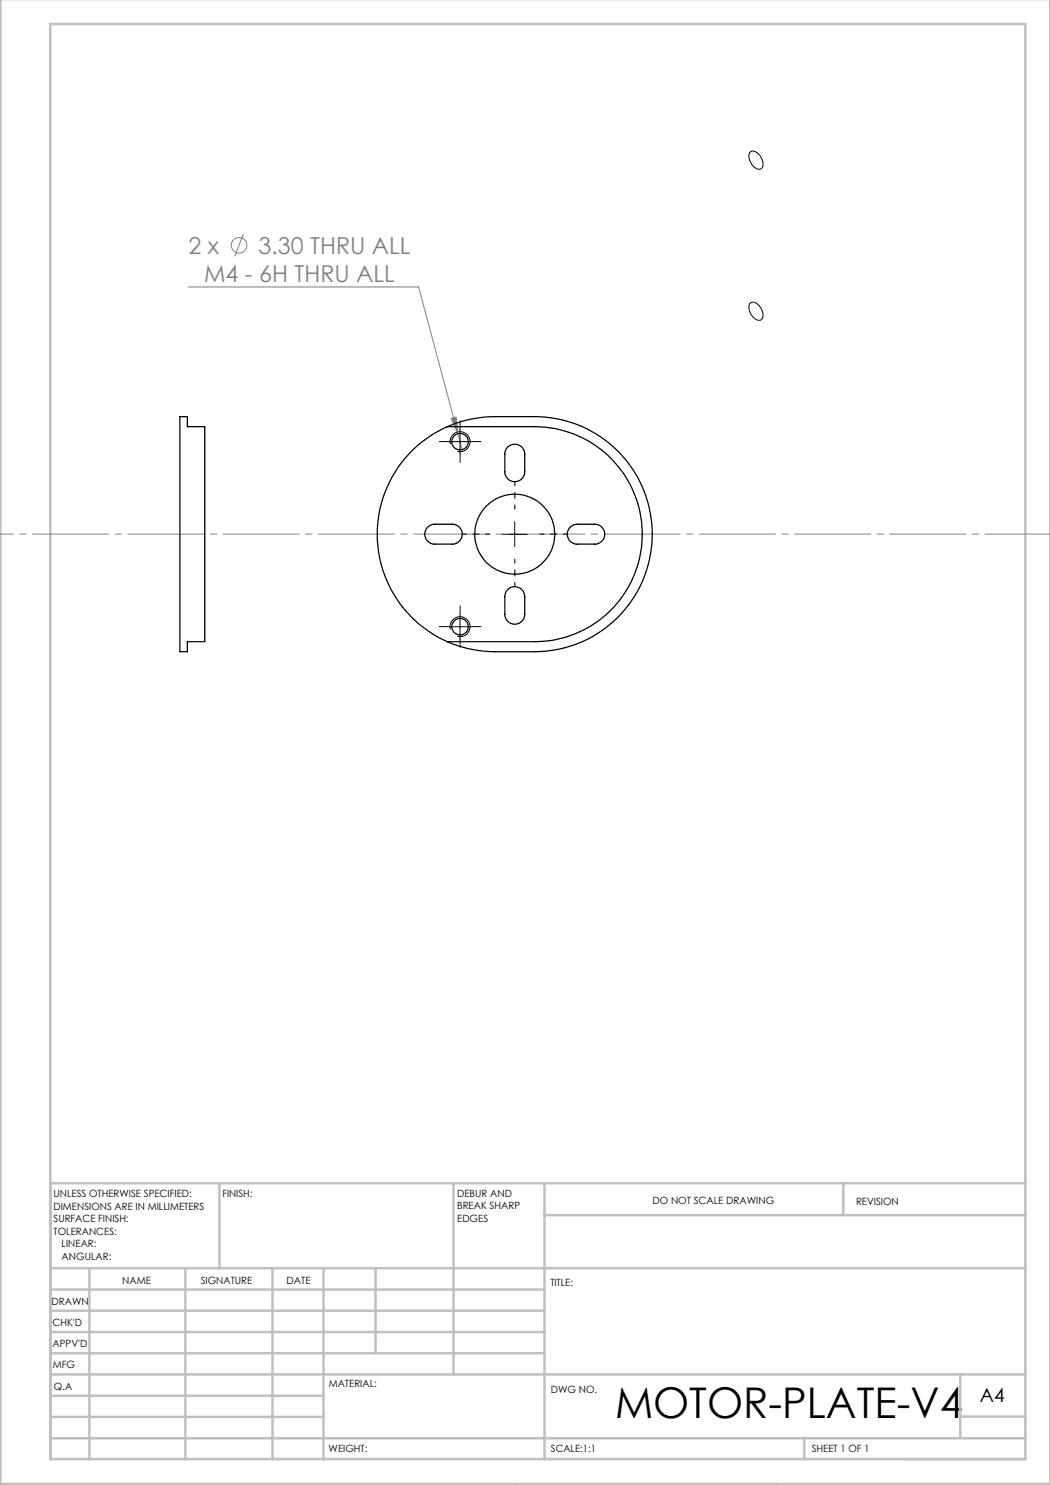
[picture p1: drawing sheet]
<svg xmlns="http://www.w3.org/2000/svg" width="210mm" height="297mm" viewBox="0 0 210 297" stroke-linecap="round" stroke-linejoin="round" font-family="sans-serif">
<g fill="none" stroke="#808080" stroke-width=".2">
<path d="M37.7 57.4h46l7.9 29.3M48.7 46.8l-1.8 4.5M90.2 83.7l1-.3 .4 3.3zM91.6 86.7l.8 3.2"/>
<circle cx="47.8" cy="49.1" r="1.55"/>
</g>
<path d="M150.2 30.3a1.84 1.84 0 0 1 2.1 1.4 1.45 1.45 0 0 1-.3 2.1 2.48 2.48 0 0 1-2.2-2.5 .99 .99 0 0 1 .4-1zM150 60.7a1.17 1.17 0 0 1 1.8 .4 2.23 2.23 0 0 1 .5 2.8 1.5 1.5 0 0 1-2-.9l-.5-1.3v-.5zM89.5 88.3h5M90.1 88.9a2 2 0 0 1 1.7-2.6 2 2 0 0 1 2.2 2.2 2 2 0 0 1-2.5 1.8M92 85.8v5M100.4 106.9h5M102.9 104.3v5M89.5 125.3h5M90.1 125.9a2 2 0 0 1 1.7-2.6 2 2 0 0 1 2.2 2.2 2 2 0 0 1-2.5 1.8M92 122.8v5" fill="none" stroke="#000" stroke-width=".2"/>
<g fill="none" stroke="#c0c0c0" stroke-width=".5">
<path d="M.1 -.1v296.9h209.9v-296.9M10.1 4.8h195v287h-195zM43.9 236.6v17M90.7 236.6v38.3M108.9 236.6v55.3M168.7 236.6v6.3M205.1 236.6h-195v55.3M10.1 253.6h195M10.1 257.9h98.8M17.9 253.6v38.3M37.1 253.6v38.3M54.5 253.6v38.3"/>
<path d="M64.7 253.6v38.3M75.1 253.6v17M108.9 243h96.2M10.1 270.6h98.8M10.1 266.4h98.8M10.1 262.1h98.8M10.1 279.1h54.6M10.1 274.9h195M192.1 274.8v12.7M10.1 287.7h195M10.1 283.4h54.6M160.9 287.5v4.3"/>
<path d="M192.1 283.3h13"/>
</g>
<path d="M210.1 106.8h-210.1M103 297.1v-.1" fill="none" stroke="#808080" stroke-width=".2" stroke-dasharray="15.2 1.3 1.3 1.3" stroke-dashoffset="3.4"/>
<path d="M0 297.1v-.1" fill="none" stroke="#808080" stroke-width=".2" stroke-dasharray="15.2 1.3 1.3 1.3" stroke-dashoffset="5.9"/>
<path d="M155.4 297.1v-.1" fill="none" stroke="#808080" stroke-width=".2" stroke-dasharray="15.2 1.3 1.3 1.3" stroke-dashoffset="1.5"/>
<path d="M98 106.8h-5.5M103 101.8v-5.5M103 111.8v5.5M108 106.8h5.5" fill="none" stroke="#000" stroke-width=".2" stroke-dasharray="15.2 1.3 1.3 1.3" stroke-dashoffset="14.4"/>
<path d="M89.5 88.3h-1.6M92 85.8v-1.6M92 90.8v1.7M94.5 88.3h1.7M89.5 125.3h-1.6M92 122.8v-1.6M92 127.8v1.7M94.5 125.3h1.7" fill="none" stroke="#000" stroke-width=".2" stroke-dasharray="15.2 1.3 1.3 1.3"/>
<path d="M90.2 83.7l1-.3 .4 3.3z" fill="#808080"/>
<g fill="none" stroke="#000" stroke-width=".25">
<path d="M36 83.3h1.5v2h3.5v43h-3.5v2h-1.5zM89.5 85.3a23.5 23.5 0 0 0-14 21.5 23.5 23.5 0 0 0 14 21.5M89.5 85.3h17.5a21.5 21.5 0 0 1 21.5 21.5 21.5 21.5 0 0 1-21.5 21.5h-17.5M89.5 85.3a23.6 23.6 0 0 1 9.5-2h8a23.5 23.5 0 0 1 23.5 23.5 23.5 23.5 0 0 1-23.5 23.5h-8a24.5 24.5 0 0 1-9.5-2M101.6 89.4a2 2 0 0 1 2.2-.4 2 2 0 0 1 1.2 1.8v3.5a1.99 1.99 0 0 1-2 2 1.99 1.99 0 0 1-2-2v-3.8l.2-.6zM85.5 105.5l1.1-.6 3.9-.1a1.99 1.99 0 0 1 1.9 2 1.99 1.99 0 0 1-1.9 2h-3.5a2 2 0 0 1-1.9-1.2 2 2 0 0 1 .4-2.1zM101.6 117.9a2 2 0 0 1 2.2-.4 2 2 0 0 1 1.2 1.8v3.5a1.99 1.99 0 0 1-2 2.1 1.99 1.99 0 0 1-2-2.1v-3.8l.2-.6zM114 105.5l1.1-.6 3.9-.1a1.99 1.99 0 0 1 1.9 2 1.99 1.99 0 0 1-1.9 2h-3.5a2 2 0 0 1-1.9-1.2 2 2 0 0 1 .4-2.1z"/>
<circle cx="92" cy="88.3" r="1.65"/>
<circle cx="102.9" cy="106.8" r="8"/>
<circle cx="92" cy="125.3" r="1.65"/>
</g>
<text font-size="8.5" x="123" y="283.5">MOTOR-PLATE-V4</text>
<g font-size="4.7" fill="#808080">
<text x="37.7" y="50.8">2 x</text>
<text x="51.7" y="50.8">3.30 THRU ALL</text>
<text x="40.8" y="56.4">M4 - 6H THRU ALL</text>
</g>
<text font-size="3.9" x="196" y="280.4">A4</text>
<g font-size="2">
<text x="10.7" y="239.5">UNLESS OTHERWISE SPECIFIED:</text>
<text x="44.5" y="239.5">FINISH:</text>
<text x="91.4" y="239.4">DEBUR AND</text>
<text x="10.7" y="242">DIMENSIONS ARE IN MILLIMETERS</text>
<text x="10.7" y="244.5">SURFACE FINISH:</text>
<text x="91.4" y="241.9">BREAK SHARP</text>
<text x="91.4" y="244.4">EDGES</text>
<text x="130.5" y="240.8">DO NOT SCALE DRAWING</text>
<text x="171.2" y="241">REVISION</text>
<text x="10.7" y="247">TOLERANCES:</text>
<text x="12.3" y="249.5">LINEAR:</text>
<text x="12.3" y="252">ANGULAR:</text>
<text x="24.4" y="256.9">NAME</text>
<text x="40.1" y="256.8">SIGNATURE</text>
<text x="57.3" y="256.8">DATE</text>
<text x="110.1" y="257.1">TITLE:</text>
<text x="10.3" y="260.9">DRAWN</text>
<text x="10.5" y="269.3">APPV'D</text>
<text x="10.5" y="265.2">CHK'D</text>
<text x="10.6" y="273.6">MFG</text>
<text x="10.8" y="278">Q.A</text>
<text x="65.8" y="277.4">MATERIAL:</text>
<text x="110.2" y="278.5">DWG NO.</text>
<text x="65.7" y="290.4">WEIGHT:</text>
<text x="110.2" y="290.5">SCALE:1:1</text>
<text x="162.4" y="290.4">SHEET 1 OF 1</text>
</g>
</svg>
